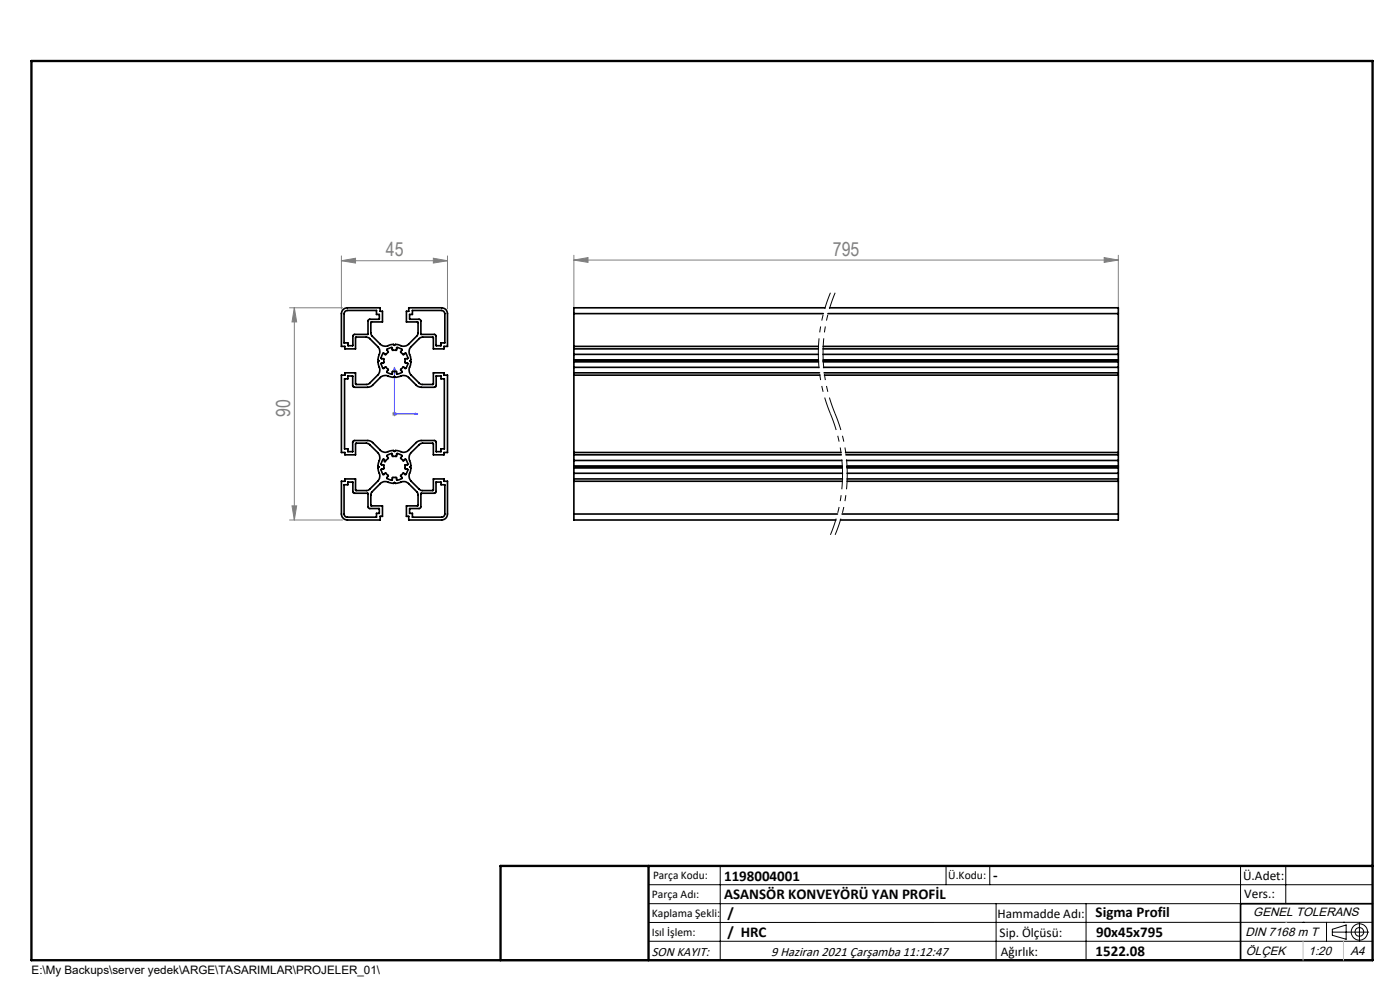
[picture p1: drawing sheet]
<svg xmlns="http://www.w3.org/2000/svg" width="297mm" height="210mm" viewBox="0 0 297 210" stroke-linecap="round" stroke-linejoin="round" font-family="sans-serif">
<path d="M176.2 62.1a33.4 33.4 0 0 0 0 25.7M177.2 62.1a33.4 33.4 0 0 0 0 25.7M176.2 87.8a33.4 33.4 0 0 1 0 25.6M177.2 87.8a33.4 33.4 0 0 1 0 25.6" fill="none" stroke="#000" stroke-width=".21" stroke-dasharray="6.3 1.3 1.3 1.3 1.3 1.3" stroke-dashoffset="2.7" stroke-linecap="butt"/>
<g fill="none" stroke="#000" stroke-width=".21">
<path d="M137.6 187.7h153.6M137.6 191.7h153.6M137.6 199.7h153.6M152.8 183.7v20M200.7 183.7v4M210 183.7v4M211.3 191.7v12M230.4 191.7v12M263.2 183.7v20M272.8 183.7v8M276.4 195.6h.1M281.4 195.6v4.1"/>
<path d="M282.6 197.7h7.8M282.6 197.1l3-.9v3l-3-.8zM285 195.6h.1M288.4 195.8v3.8M291.2 195.6l-153.6 .1"/>
<circle cx="288.4" cy="197.7" r="1.74"/>
<circle cx="288.4" cy="197.7" r=".93"/>
</g>
<path d="M83.7 77.9v9.9h4.9M83.7 77.9l.1 .5h-.2zM88.1 87.7l.5 .1-.5 .1z" fill="none" stroke="#00f" stroke-width=".21"/>
<g fill="none" stroke="#808080" stroke-width=".21">
<path d="M72.4 55.3l3-.5v1zM72.4 54.3v11.2M72.4 55.3h22.5M91.9 54.8l3 .5-3 .5zM94.9 54.3v11.2M121.7 55.2l3-.6v1.1zM121.7 54.1v11.4M121.7 55.2h115.5M234.2 54.6l3 .6-3 .5zM237.2 54.1v11.4M61.4 65.3h11.3M62.4 65.3l.5 3h-1z"/>
<path d="M62.4 65.3v45M83.2 87.8h1M83.3 87.4l.7 .8M83.7 87.3v1M84 87.4l-.7 .8M61.4 110.3h11.3M61.9 107.3h1l-.5 3z"/>
</g>
<path d="M291.2 191.7h-28v12M106.2 203.7h185" fill="none" stroke="#000" stroke-width=".35"/>
<path d="M6.7 12.9h284.5v190.8h-284.5zM137.6 183.7v20M291.2 183.7h-185v20" fill="none" stroke="#000" stroke-width=".5"/>
<path d="M272.8 195.6h.1M276.4 199.7v4M285 199.7v4" fill="none" stroke="#c0c0c0" stroke-width=".21"/>
<path d="M88.1 87.7l.5 .1-.5 .1zM83.7 77.9l.1 .5h-.2z" fill="#00f"/>
<g fill="#808080">
<path d="M234.2 54.6l3 .6-3 .5zM121.7 55.2l3-.6v1.1z"/>
<path d="M72.4 55.3l3-.5v1zM91.9 54.8l3 .5-3 .5z"/>
<path d="M62.4 65.3l.5 3h-1zM61.9 107.3h1l-.5 3z"/>
</g>
<g fill="none" stroke="#000" stroke-width=".35">
<path d="M72.8 65.6l.9-.3h6.9v.7h.5v2.3h-2.4v2.5l.2 .4 1.9 2a2.18 2.18 0 0 0 2.2-.1h.5l.2 .2a1.23 1.23 0 0 1 1.4 0 1.59 1.59 0 0 0 1.6-.3l1.8-1.8 .2-.4-.1-2.5h-2.4v-2.3h.5v-.7h7l.9 .3 .3 .9v7h-.7v.5h-2.3v-2.4l-2.3-.1-.6 .2-1.9 2a2.32 2.32 0 0 0 0 2.2l.1 .4-.2 .2 .2 .4-.2 .9a1.51 1.51 0 0 0 .2 1.7l1.8 1.8 .5 .3 2.4-.1v-2.4h2.3v.5h.7v16.4h-.7v.5h-2.3v-2.4l-2.4-.1-.5 .3-1.8 1.7a2.08 2.08 0 0 0-.1 2.4l.1 .4-.2 .3 .2 .2-.1 .7a1.67 1.67 0 0 0 .1 2.1l1.8 1.7 .5 .3 2.4-.1v-2.4h2.3v.5h.7v6.9a1.26 1.26 0 0 1-1.2 1.3h-7v-.8h-.5v-2.2l2.5-.1v-2.4l-.2-.4-2-2a2.51 2.51 0 0 0-2.3 .1h-.3l-.2-.2-.2 .2-.9-.1a1.62 1.62 0 0 0-1.9 .2l-1.9 1.8-.1 .4v2.4l2.4 .1v2.2h-.5v.8h-6.9l-.7-.2-.4-.4-.2-.7v-6.9h.8v-.5h2.2l.1 2.4 2.4 .1 .5-.3 1.8-1.7a1.81 1.81 0 0 0 .1-2.2l-.1-.6 .2-.2-.2-.4 .2-.7a1.68 1.68 0 0 0-.2-2l-1.9-1.8-.5-.2-2.3 .1-.1 2.4h-2.2v-.5h-.8v-16.4h.8v-.5h2.2l.1 2.4 2.4 .1 .4-.2 2-2a3.3 3.3 0 0 0-.1-2.5l.2-.4-.2-.2 .2-1a1.51 1.51 0 0 0-.2-1.8l-1.9-1.8-.6-.2-2.2 .1-.1 2.4h-2.2v-.5h-.8v-7zM73.2 66.1l.5-.2h6.2v.8h.6v1l-2.3 .1-.1 3.1-3 .1-.2 .3v2h-1l-.1-.6h-.8v-6.2zM81.3 74.9l.6 .3 .5-.5-.3-.4a1.19 1.19 0 0 1 1.1-.5l.1 .5h.8v-.5a1.19 1.19 0 0 1 1.2 .5l-.3 .4 .5 .5 .4-.3a1.11 1.11 0 0 1 .5 1.2l-.5 .1v.7l.5 .1a.97 .97 0 0 1-.4 1.2l-.5-.4-.5 .6 .3 .4a1.08 1.08 0 0 1-1.2 .5l-.1-.5h-.7l-.1 .5a1.08 1.08 0 0 1-1.1-.5l.3-.3-.1-.2-.5-.5-.4 .4a1.08 1.08 0 0 1-.4-1.2l.5-.1-.1-.8h-.4a1.22 1.22 0 0 1 .3-1.2zM87.5 65.9h6.2a.73 .73 0 0 1 .7 .6v6.2h-.8l-.1 .6h-.9l-.2-2.3-3.1-.1-.1-3.1-2.3-.1v-1h.6zM121.7 77.9v1.2M121.7 74v1.2M121.7 76.8v1.1M121.7 75.2v1.1M121.7 73.5h51.9M121.7 74h51.9M121.7 79.1h52.1M121.7 79.6h52.2"/>
<path d="M121.7 66.5h53M121.7 77.9h52M121.7 75.2h51.9M121.7 76.8h51.9M121.7 76.5h51.9M121.7 76.3h51.9M121.7 66.5v7.5M121.7 76.3v.5M121.7 79.1v17.4M174.6 74h62.6M174.6 75.2h62.6M174.6 73.5h62.6"/>
<path d="M174.6 76.8h62.6M174.6 76.5h62.6M174.6 76.3h62.6M174.7 77.9h62.5M174.8 79.1h62.4M174.9 79.6h62.3M175 65.3h-53.3v1.2M175.6 66.5h61.6M176 65.3h61.2v1.2M237.2 77.9v1.2M237.2 74v1.2M237.2 76.8v1.1"/>
<path d="M237.2 75.2v1.1M237.2 66.5v7.5M237.2 76.3v.5M237.2 79.1v17.4M73.1 80.4h.7v-.6h1l.1 2.2 3.1 .2 1-.4 1.7-1.7a2.33 2.33 0 0 1 2.4-.1h.4l.2-.2 .2 .2 .9-.1a1.62 1.62 0 0 1 1.9 .2l1.7 1.7 1 .4 3-.2 .2-2.2h1v.6h.7v14.8h-.7v.6h-1l-.2-2.3-3.2-.1-.9 .5-1.6 1.6a1.75 1.75 0 0 1-2.2 .1h-.6l-.2 .2a1.16 1.16 0 0 0-1.3 0 1.46 1.46 0 0 1-1.7-.3l-1.6-1.6-1-.5-3.2 .1-.1 2.3h-1v-.6h-.7zM81.2 97.5l.3-.1 .2 .3-.2 .1 .2 .2 .7-.8-.3-.4a1.18 1.18 0 0 1 1.1-.5v.4l.2 .1h.7v-.5a1.03 1.03 0 0 1 1.2 .5l-.3 .4 .5 .5 .5-.3 .5 .8v.4l-.6 .1v.7l.5 .1a1.01 1.01 0 0 1-.4 1.2l-.5-.3-.5 .5 .3 .6-.5 .2-.6 .2-.1-.6h-.8l-.1 .5a1.08 1.08 0 0 1-1.1-.5l.3-.4-.6-.5-.3 .2a.87 .87 0 0 1-.6-1l.6-.2-.1-.8h-.5zM92.5 95.8h.1M121.7 96.5v1.2M121.7 99.3v1.1M121.7 97.7v1.1M121.7 96h56.7M121.7 96.5h56.8"/>
<path d="M121.7 97.7h56.9M121.7 99.3h57M121.7 99.1h57M121.7 98.8h57M121.7 98.8v.5M179.4 96h57.8M179.5 96.5h57.7M179.6 97.7h57.6M179.7 99.1h57.5M179.7 98.8h57.5M179.7 99.3h57.5M237.2 96.5v1.2"/>
<path d="M237.2 99.3v1.1M237.2 97.7v1.1M237.2 98.8v.5M73 102.9l.8-.1v-.5h1l.1 2 .2 .3 3 .1 .1 3.1 2.3 .1v1h-.6v.8h-6.2a.66 .66 0 0 1-.7-.7zM89.3 104.7l3-.1 .2-.3v-2h1l.1 .5 .8 .1v6.1a.66 .66 0 0 1-.7 .7h-6.2v-.8h-.6v-1l2.3-.1zM121.7 109v1.3h55.6M121.7 100.4v1.2M121.7 101.6h57M121.7 102.1h57M121.7 109h56M121.7 100.4h57M121.7 101.6v7.4"/>
<path d="M178.6 109h58.6M179.7 101.6h57.5M179.7 102.1h57.5M179.7 100.4h57.5M237.2 109v1.3h-58.9M237.2 100.4v1.2M237.2 101.6v7.4"/>
</g>
<g font-size="4.1" fill="#808080">
<text x="81.8" y="54.4">45</text>
<text x="176.7" y="54.2">795</text>
<text x="61.5" y="88.4" transform="rotate(-90 61.5 88.4)">90</text>
</g>
<g font-size="3.2">
<text x="153.6" y="186.8">1198004001</text>
<text x="153.6" y="190.8">ASANSÖR KONVEYÖRÜ YAN PROFİL</text>
<text x="210.7" y="186.6">-</text>
<text x="154.3" y="194.8">/</text>
<text x="232.4" y="194.5">Sigma Profil</text>
<text x="154.3" y="198.8">/ HRC</text>
<text x="232.4" y="202.8">1522.08</text>
<text x="232.5" y="198.8">90x45x795</text>
</g>
<g font-size="2.8">
<text x="263.7" y="186.7">Ü.Adet:</text>
<text x="263.9" y="190.5">Vers.:</text>
<text x="211.6" y="194.8">Hammadde Adı:</text>
<text x="138.3" y="202.8">SON KAYIT:</text>
<text x="163.6" y="202.8">9 Haziran 2021 Çarşamba 11:12:47</text>
<text x="212.1" y="198.7">Sip. Ölçüsü:</text>
<text x="212.3" y="202.7">Ağırlık:</text>
</g>
<g font-size="2.6">
<text x="265.9" y="194.4">GENEL TOLERANS</text>
<text x="264.2" y="198.5">DIN 7168 m T</text>
<text x="264.3" y="202.6">ÖLÇEK</text>
<text x="277.6" y="202.6">1:20</text>
<text x="286.5" y="202.6">A4</text>
</g>
<g font-size="2.5">
<text x="138.3" y="190.5">Parça Adı:</text>
<text x="138.5" y="186.5">Parça Kodu:</text>
<text x="201.2" y="186.5">Ü.Kodu:</text>
<text x="138.3" y="194.5">Kaplama Şekli:</text>
<text x="138.3" y="198.6">Isıl İşlem:</text>
<text x="6.7" y="206.7">E:\My Backups\server yedek\ARGE\TASARIMLAR\PROJELER_01\</text>
</g>
</svg>
